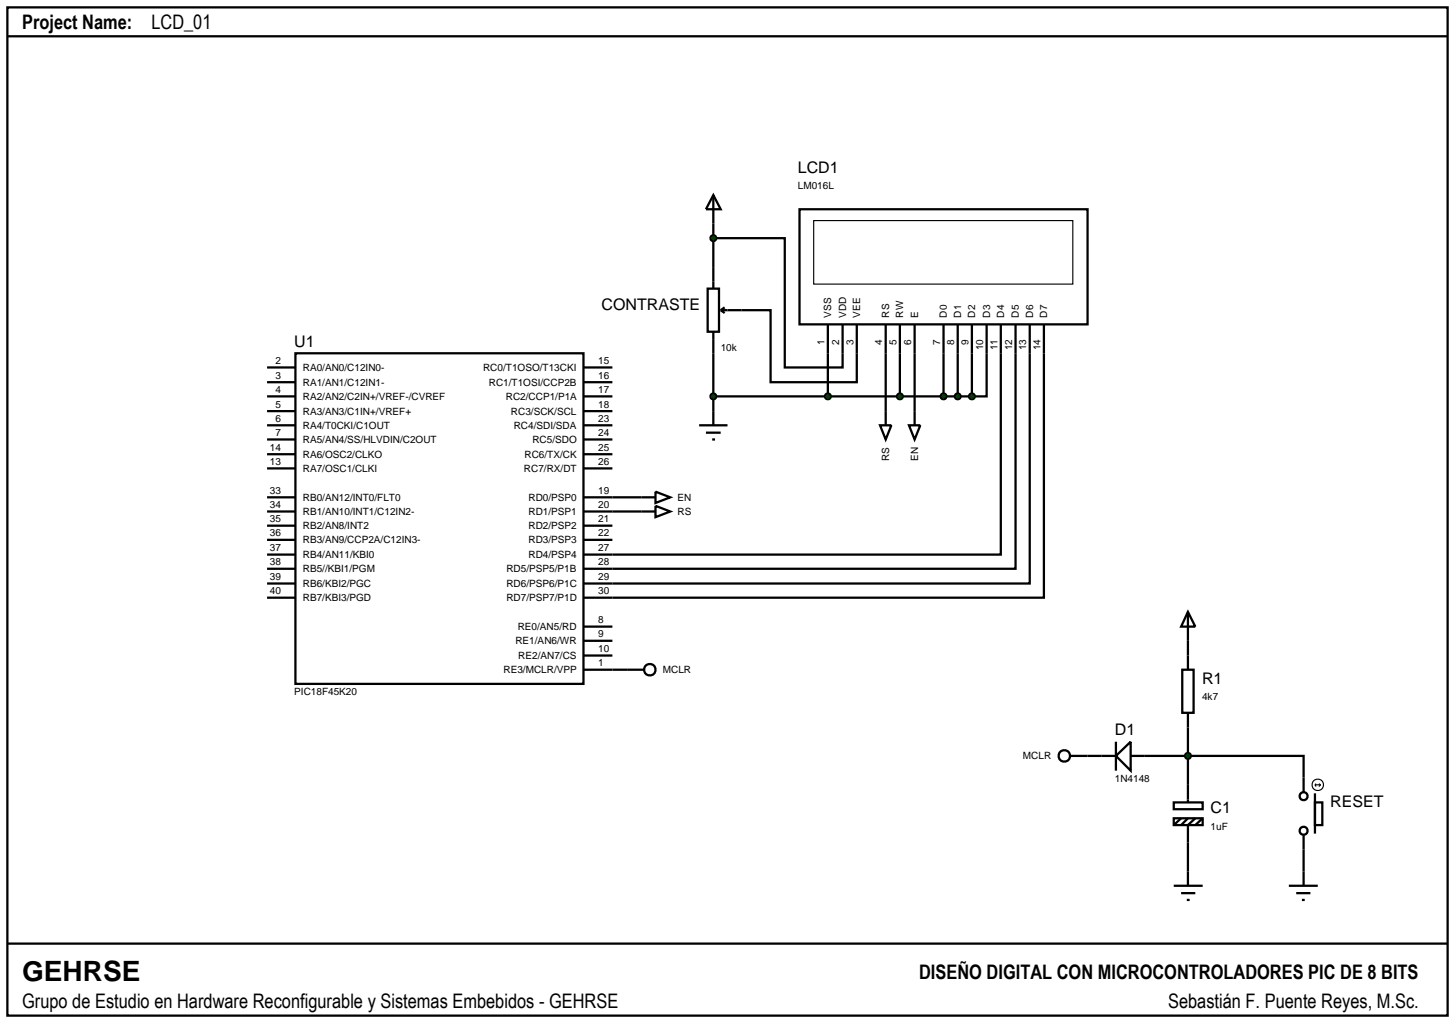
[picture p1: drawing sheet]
<svg xmlns="http://www.w3.org/2000/svg" width="257mm" height="180mm" viewBox="0 0 257 180" stroke-linecap="round" stroke-linejoin="round" font-family="sans-serif">
<g fill="none" stroke="#000" stroke-width=".4">
<path d="M1.3 1.3h254v177.8h-254zM1.3 6.4h254M125.8 34.4l1.3 2.5h-2.6zM125.8 34.4v12.7M141 36.9h50.8v20.3h-50.8zM125.8 42h12.6v22.8h10.2v-7.6M130.8 54.7h5.1v12.7h15.2v-10.2M146 57.2v12.7M156.2 57.2v17.8M158.7 57.2v12.7M161.3 57.2v17.8M166.4 57.2v12.7"/>
<path d="M168.9 57.2v12.7M171.4 57.2v12.7M174 57.2v12.7h-2.6M176.5 57.2v40.6h-73.6M179.1 57.2v43.1h-76.2M181.6 57.2v45.7h-78.7M184.1 57.2v48.2h-81.2M47.1 69.9h5M47.1 75h5M47.1 77.5h5M47.1 64.8h5M47.1 72.5h5"/>
<path d="M47.1 67.4h5M52.1 62.3h50.8v58.3h-50.8zM102.9 69.9h5.1M102.9 75h5.1M102.9 77.5h5.1M102.9 64.8h5.1M102.9 72.5h5.1M102.9 67.4h5.1M123.3 75h5M124.5 76.3h2.6M125.6 77.5h.5M125.8 62.3v12.7"/>
<path d="M125.8 69.9h45.6M155.2 75h2l-1 2.5zM160.3 75h2l-1 2.5zM47.1 87.7h5M47.1 90.2h5M47.1 80.1h5M47.1 82.6h5M47.1 92.7h5M47.1 95.2h5M47.1 97.8h5M102.9 87.7h12.7M102.9 90.2h12.7"/>
<path d="M102.9 80.1h5.1M102.9 82.6h5.1M102.9 92.7h5.1M102.9 95.2h5.1M115.6 86.7l2.6 1-2.6 1zM115.6 89.2l2.6 1-2.6 1zM47.1 100.3h5M47.1 102.9h5M47.1 105.4h5M102.9 118.1h7.7M102.9 110.5h5.1M102.9 113h5.1"/>
<path d="M102.9 115.6h5.1M208.5 118.1h2v7.6h-2zM209.5 107.9l1.3 2.6h-2.5zM209.5 107.9v10.2M191.8 133.3h5M196.8 133.3l2.6-2.5v5.1zM196.8 130.8v5.1M199.4 133.3h30.5v6.4M209.5 125.7v15.8M231.9 139.9v7.1M207 141.5h5.1v1.2h-5.1zM207 144.3h5.1v1.2h-5.1z"/>
<path d="M207 156.2h5.1M208.3 157.5h2.5M208.3 144.3l-1.3 1.2M209.3 158.7h.5M209.5 144.3l-1.2 1.2M210.8 144.3l-1.3 1.2v10.7M212.1 144.3l-1.3 1.2M227.3 156.2h5.1M228.6 157.5h2.5M229.6 158.7h.5M229.9 147.3v8.9M231.9 141.5h1.3v4h-1.3z"/>
<path d="M1.3 166.4h254"/>
<circle cx="229.9" cy="140.4" r=".7"/>
<circle cx="229.9" cy="146.5" r=".7"/>
</g>
<g fill="none" stroke="#000" stroke-width=".2">
<path d="M143.5 38.9h45.7v11.2h-45.7zM231.9 138.4h1M231.9 138.4l.2 .3M232.1 138.2l-.2 .2M232.6 138.2l.3 .2M232.9 138.4l-.3 .3"/>
<circle cx="232.4" cy="138.4" r="1.01"/>
</g>
<path d="M209.2 132.9l.3-.1-.5 .5zM209.5 132.8l.3 .1 .2 .4zM209.5 133.8l.5-.5-.1 .3zM209 133.3l.5 .5-.4-.2z" fill="#004000" stroke="#000" stroke-width=".4"/>
<path d="M209.5 132.8l.5 .5-.5 .5-.5-.5z" fill="#004000"/>
<g fill="none" stroke="#000" stroke-width=".4">
<path d="M110.6 118.1h3M188.7 133.3h3.1"/>
<circle cx="114.6" cy="118.1" r="1.01"/>
<circle cx="187.7" cy="133.3" r="1.01"/>
</g>
<g fill="#004000" stroke="#000" stroke-width=".4">
<path d="M125.4 41.7l.4-.2-.5 .5zM125.8 41.5l.3 .1 .2 .4zM125.8 42.5l.5-.5-.2 .4zM125.3 42l.5 .5-.3-.1z"/>
<path d="M125.5 69.5l.3-.1-.5 .5zM125.8 69.4l.3 .1 .2 .4zM125.8 70.4l.5-.5-.2 .4zM125.3 69.9l.5 .5-.3-.1z"/>
<path d="M158.4 69.5l.3-.1-.5 .5zM158.7 69.4l.3 .1 .2 .4zM158.7 70.4l.5-.5-.2 .4zM158.2 69.9l.5 .5-.4-.2z"/>
<path d="M166.1 69.5l.3-.1-.5 .5zM166.4 69.4l.4 .2 .1 .3zM166.9 69.9l-.1 .3-.4 .2zM165.9 69.9l.5 .5-.4-.2z"/>
<path d="M168.6 69.5l.3-.1-.5 .5zM168.9 69.4l.4 .2 .1 .3zM169.4 69.9l-.1 .3-.4 .2zM168.4 69.9l.5 .5-.3-.1z"/>
<path d="M171.1 69.5l.3-.1-.5 .5zM171.4 69.4l.3 .1 .2 .4zM171.4 70.4l.5-.5-.2 .4zM170.9 69.9l.5 .5-.4-.2z"/>
</g>
<g fill="#004000">
<path d="M125.3 42l.5-.5 .5 .5-.5 .5z"/>
<path d="M125.8 69.4l.5 .5-.5 .5-.5-.5z"/>
<path d="M158.7 69.4l.5 .5-.5 .5-.5-.5z"/>
<path d="M166.4 69.4l.5 .5-.5 .5-.5-.5z"/>
<path d="M168.4 69.9l.5-.5 .5 .5-.5 .5z"/>
<path d="M171.4 69.4l.5 .5-.5 .5-.5-.5z"/>
</g>
<path d="M124.8 50.9h2v7.6h-2zM125.8 47.1v3.8M125.8 58.5v3.8M127.1 54.7l.7 .5M127.1 54.7h3.7M127.8 54.2l-.7 .5" fill="none" stroke="#000" stroke-width=".4"/>
<path d="M145.7 69.5l.3-.1-.5 .5zM146 69.4l.3 .1 .2 .4zM146 70.4l.5-.5-.2 .4zM145.5 69.9l.5 .5-.4-.2z" fill="#004000" stroke="#000" stroke-width=".4"/>
<path d="M146 69.4l.5 .5-.5 .5-.5-.5z" fill="#004000"/>
<text font-size="4.9" x="3.9" y="173.1">GEHRSE</text>
<g font-size="3.5">
<text x="3.9" y="5.2">Project Name:</text>
<text x="26.7" y="5.2">LCD_01</text>
<text x="162.1" y="172.7">DISEÑO DIGITAL CON MICROCONTROLADORES PIC DE 8 BITS</text>
<text x="3.9" y="177.8">Grupo de Estudio en Hardware Reconfigurable y Sistemas Embebidos - GEHRSE</text>
<text x="206" y="177.8">Sebastián F. Puente Reyes, M.Sc.</text>
</g>
<g font-size="2.8">
<text x="140.7" y="30.6">LCD1</text>
<text x="106.1" y="54.7">CONTRASTE</text>
<text x="51.9" y="61.2">U1</text>
<text x="212" y="120.7">R1</text>
<text x="196.6" y="129.7">D1</text>
<text x="213.5" y="143.5">C1</text>
<text x="234.6" y="142.3">RESET</text>
</g>
<g font-size="1.8">
<text x="140.7" y="33.4">LM016L</text>
<text x="146.6" y="56" transform="rotate(-90 146.6 56)">VSS</text>
<text x="149.2" y="56" transform="rotate(-90 149.2 56)">VDD</text>
<text x="151.7" y="56" transform="rotate(-90 151.7 56)">VEE</text>
<text x="156.8" y="56" transform="rotate(-90 156.8 56)">RS</text>
<text x="159.3" y="56" transform="rotate(-90 159.3 56)">RW</text>
<text x="161.9" y="56" transform="rotate(-90 161.9 56)">E</text>
<text x="167" y="56" transform="rotate(-90 167 56)">D0</text>
<text x="169.5" y="56" transform="rotate(-90 169.5 56)">D1</text>
<text x="172" y="56" transform="rotate(-90 172 56)">D2</text>
<text x="174.6" y="56" transform="rotate(-90 174.6 56)">D3</text>
<text x="177.1" y="56" transform="rotate(-90 177.1 56)">D4</text>
<text x="179.7" y="56" transform="rotate(-90 179.7 56)">D5</text>
<text x="182.2" y="56" transform="rotate(-90 182.2 56)">D6</text>
<text x="184.7" y="56" transform="rotate(-90 184.7 56)">D7</text>
<text x="48.6" y="64.2">2</text>
<text x="53.4" y="65.4">RA0/AN0/C12IN0-</text>
<text x="85.2" y="65.4">RC0/T1OSO/T13CKI</text>
<text x="105.5" y="64.2">15</text>
<text x="127.1" y="61.9">10k</text>
<text x="145.4" y="60.8" transform="rotate(-90 145.4 60.8)">1</text>
<text x="148" y="60.8" transform="rotate(-90 148 60.8)">2</text>
<text x="150.5" y="60.8" transform="rotate(-90 150.5 60.8)">3</text>
<text x="155.6" y="60.8" transform="rotate(-90 155.6 60.8)">4</text>
<text x="158.1" y="60.8" transform="rotate(-90 158.1 60.8)">5</text>
<text x="160.7" y="60.8" transform="rotate(-90 160.7 60.8)">6</text>
<text x="165.8" y="60.8" transform="rotate(-90 165.8 60.8)">7</text>
<text x="168.3" y="60.8" transform="rotate(-90 168.3 60.8)">8</text>
<text x="170.8" y="60.8" transform="rotate(-90 170.8 60.8)">9</text>
<text x="173.4" y="61.8" transform="rotate(-90 173.4 61.8)">10</text>
<text x="175.9" y="61.8" transform="rotate(-90 175.9 61.8)">11</text>
<text x="178.5" y="61.8" transform="rotate(-90 178.5 61.8)">12</text>
<text x="181" y="61.8" transform="rotate(-90 181 61.8)">13</text>
<text x="183.5" y="61.8" transform="rotate(-90 183.5 61.8)">14</text>
<text x="48.6" y="66.8">3</text>
<text x="48.6" y="69.3">4</text>
<text x="48.6" y="71.9">5</text>
<text x="53.4" y="68">RA1/AN1/C12IN1-</text>
<text x="53.4" y="70.5">RA2/AN2/C2IN+/VREF-/CVREF</text>
<text x="86.2" y="68">RC1/T1OSI/CCP2B</text>
<text x="89.2" y="70.5">RC2/CCP1/P1A</text>
<text x="105.5" y="71.9">18</text>
<text x="105.5" y="66.8">16</text>
<text x="105.5" y="69.3">17</text>
<text x="48.6" y="74.4">6</text>
<text x="48.6" y="76.9">7</text>
<text x="53.4" y="75.6">RA4/T0CKI/C1OUT</text>
<text x="53.4" y="73.1">RA3/AN3/C1IN+/VREF+</text>
<text x="90.1" y="73.1">RC3/SCK/SCL</text>
<text x="90.6" y="75.6">RC4/SDI/SDA</text>
<text x="105.5" y="74.4">23</text>
<text x="105.5" y="76.9">24</text>
<text x="47.6" y="79.5">14</text>
<text x="47.6" y="82">13</text>
<text x="53.4" y="78.1">RA5/AN4/SS/HLVDIN/C2OUT</text>
<text x="53.4" y="80.7">RA6/OSC2/CLKO</text>
<text x="53.4" y="83.2">RA7/OSC1/CLKI</text>
<text x="92.4" y="83.2">RC7/RX/DT</text>
<text x="92.5" y="80.7">RC6/TX/CK</text>
<text x="93.9" y="78.1">RC5/SDO</text>
<text x="105.5" y="79.5">25</text>
<text x="105.5" y="82">26</text>
<text x="156.8" y="81.3" transform="rotate(-90 156.8 81.3)">RS</text>
<text x="161.9" y="81.3" transform="rotate(-90 161.9 81.3)">EN</text>
<text x="47.6" y="87.1">33</text>
<text x="47.6" y="89.6">34</text>
<text x="53.4" y="88.3">RB0/AN12/INT0/FLT0</text>
<text x="93.2" y="88.3">RD0/PSP0</text>
<text x="105.5" y="87.1">19</text>
<text x="105.5" y="89.6">20</text>
<text x="119.5" y="88.3">EN</text>
<text x="47.6" y="92.1">35</text>
<text x="47.6" y="94.6">36</text>
<text x="53.4" y="90.8">RB1/AN10/INT1/C12IN2-</text>
<text x="53.4" y="93.3">RB2/AN8/INT2</text>
<text x="53.4" y="95.8">RB3/AN9/CCP2A/C12IN3-</text>
<text x="93.2" y="90.8">RD1/PSP1</text>
<text x="93.2" y="93.3">RD2/PSP2</text>
<text x="93.2" y="95.8">RD3/PSP3</text>
<text x="105.5" y="92.1">21</text>
<text x="105.5" y="94.6">22</text>
<text x="119.5" y="90.8">RS</text>
<text x="47.6" y="97.2">37</text>
<text x="47.6" y="99.7">38</text>
<text x="53.4" y="98.4">RB4/AN11/KBI0</text>
<text x="53.4" y="100.9">RB5//KBI1/PGM</text>
<text x="89.3" y="100.9">RD5/PSP5/P1B</text>
<text x="93.2" y="98.4">RD4/PSP4</text>
<text x="105.5" y="97.2">27</text>
<text x="105.5" y="99.7">28</text>
<text x="47.6" y="102.3">39</text>
<text x="47.6" y="104.8">40</text>
<text x="53.4" y="103.5">RB6/KBI2/PGC</text>
<text x="53.4" y="106">RB7/KBI3/PGD</text>
<text x="89.3" y="103.5">RD6/PSP6/P1C</text>
<text x="89.3" y="106">RD7/PSP7/P1D</text>
<text x="105.5" y="102.3">29</text>
<text x="105.5" y="104.8">30</text>
<text x="90.9" y="113.6">RE1/AN6/WR</text>
<text x="91.3" y="111.1">RE0/AN5/RD</text>
<text x="105.5" y="109.9">8</text>
<text x="105.5" y="112.4">9</text>
<text x="88.8" y="118.7">RE3/MCLR/VPP</text>
<text x="91.4" y="116.2">RE2/AN7/CS</text>
<text x="105.5" y="115">10</text>
<text x="105.5" y="117.5">1</text>
<text x="116.9" y="118.7">MCLR</text>
<text x="51.9" y="122.6">PIC18F45K20</text>
<text x="212" y="123.5">4k7</text>
<text x="180.4" y="133.9">MCLR</text>
<text x="196.6" y="137.9">1N4148</text>
<text x="213.5" y="146.4">1uF</text>
</g>
</svg>
